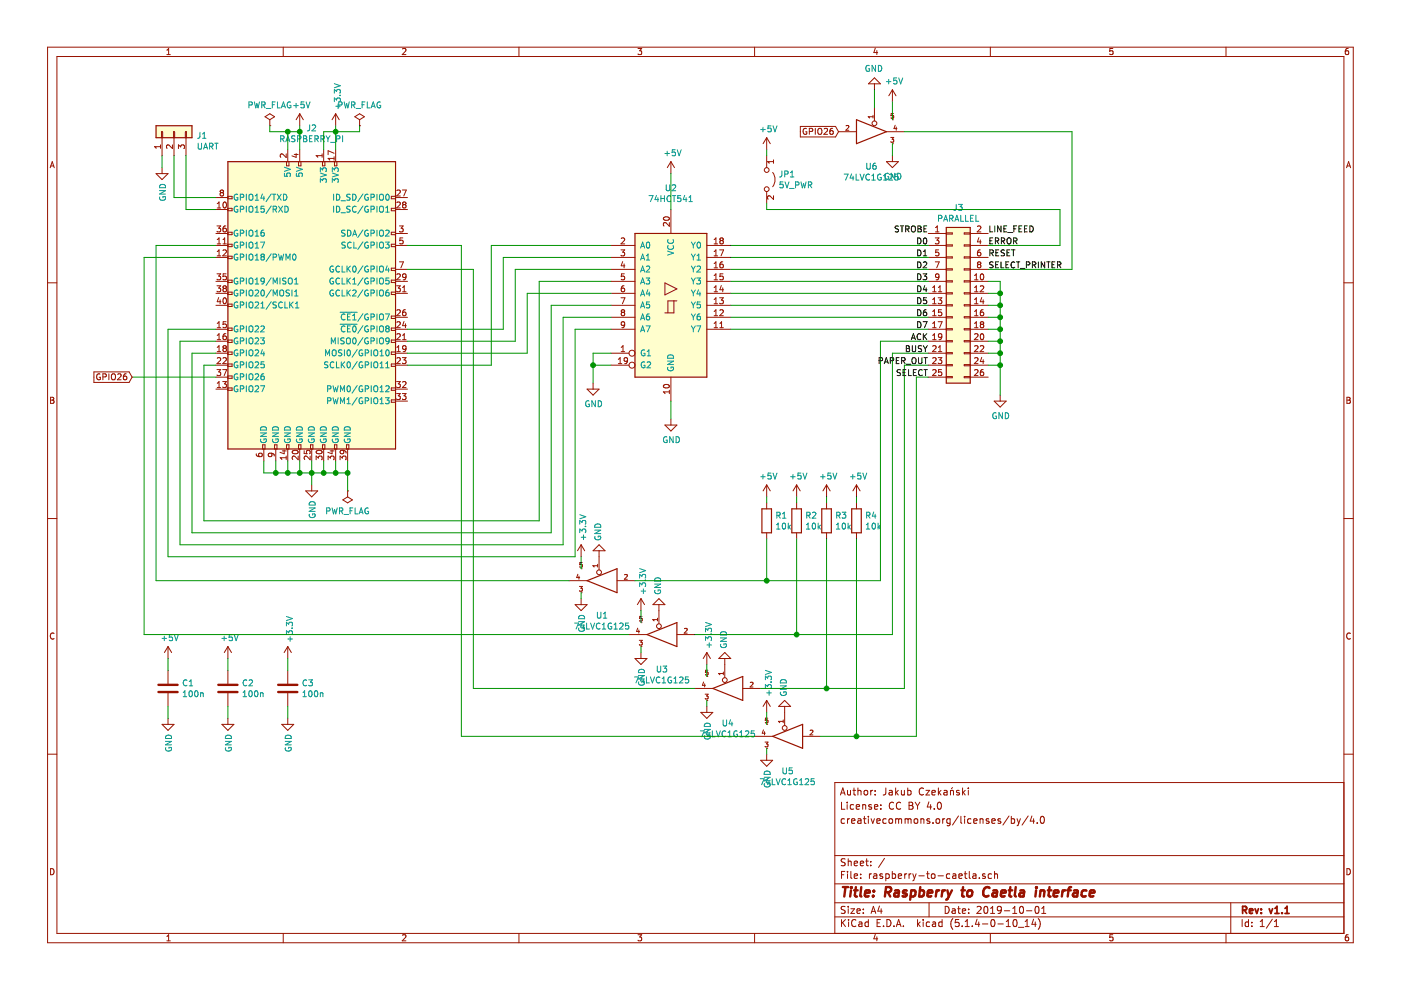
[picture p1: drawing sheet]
EESchema Schematic File Version 4
LIBS:raspberry-to-caetla-cache
EELAYER 30 0
EELAYER END
$Descr A4 11693 8268
encoding utf-8
Sheet 1 1
Title "Raspberry to Caetla interface"
Date "2019-10-01"
Rev "v1.1"
Comp ""
Comment1 ""
Comment2 "creativecommons.org/licenses/by/4.0"
Comment3 "License: CC BY 4.0"
Comment4 "Author: Jakub Czekański"
$EndDescr
Wire Wire Line
	5600 1450 5600 1750
$Comp
L power:GND #PWR09
U 1 1
P 5600 3500
F 0 "#PWR09" H 5600 3250 50  0001 C CNN
F 1 "GND" H 5605 3327 50  0000 C CNN
F 2 "" H 5600 3500 50  0001 C CNN
F 3 "" H 5600 3500 50  0001 C CNN
	1    5600 3500
	1    0    0    -1  
$EndComp
Wire Wire Line
	5600 3350 5600 3500
$Comp
L power:GND #PWR05
U 1 1
P 4950 3200
F 0 "#PWR05" H 4950 2950 50  0001 C CNN
F 1 "GND" H 4955 3027 50  0000 C CNN
F 2 "" H 4950 3200 50  0001 C CNN
F 3 "" H 4950 3200 50  0001 C CNN
	1    4950 3200
	1    0    0    -1  
$EndComp
Wire Wire Line
	6100 2750 7750 2750
$Comp
L power:GND #PWR017
U 1 1
P 8350 3300
F 0 "#PWR017" H 8350 3050 50  0001 C CNN
F 1 "GND" H 8355 3127 50  0000 C CNN
F 2 "" H 8350 3300 50  0001 C CNN
F 3 "" H 8350 3300 50  0001 C CNN
	1    8350 3300
	1    0    0    -1  
$EndComp
Wire Wire Line
	8350 3300 8350 3050
Wire Wire Line
	8350 3050 8250 3050
Wire Wire Line
	8350 3050 8350 2950
Wire Wire Line
	8350 2950 8250 2950
Connection ~ 8350 3050
Wire Wire Line
	8250 2850 8350 2850
Wire Wire Line
	8350 2850 8350 2950
Connection ~ 8350 2950
Wire Wire Line
	8350 2850 8350 2750
Wire Wire Line
	8350 2750 8250 2750
Connection ~ 8350 2850
Wire Wire Line
	8350 2750 8350 2650
Wire Wire Line
	8350 2650 8250 2650
Connection ~ 8350 2750
Wire Wire Line
	8350 2650 8350 2550
Wire Wire Line
	8350 2550 8250 2550
Connection ~ 8350 2650
Wire Wire Line
	8350 2550 8350 2450
Wire Wire Line
	8350 2450 8250 2450
Connection ~ 8350 2550
Wire Wire Line
	8350 2450 8350 2350
Wire Wire Line
	8350 2350 8250 2350
Connection ~ 8350 2450
Text Label 7750 2050 2    50   ~ 0
D0
Text Label 7750 2150 2    50   ~ 0
D1
Text Label 7750 2250 2    50   ~ 0
D2
Text Label 7750 2350 2    50   ~ 0
D3
Text Label 7750 2450 2    50   ~ 0
D4
Text Label 7750 2550 2    50   ~ 0
D5
Text Label 7750 2650 2    50   ~ 0
D6
Text Label 7750 2750 2    50   ~ 0
D7
Wire Wire Line
	7750 2650 6100 2650
Wire Wire Line
	6100 2550 7750 2550
Wire Wire Line
	7750 2450 6100 2450
Wire Wire Line
	6100 2350 7750 2350
Wire Wire Line
	6100 2250 7750 2250
Wire Wire Line
	7750 2150 6100 2150
Wire Wire Line
	6100 2050 7750 2050
Text Label 7750 2850 2    50   ~ 0
ACK
Text Label 7750 2950 2    50   ~ 0
BUSY
Text Label 7750 3050 2    50   ~ 0
PAPER_OUT
Text Label 7750 3150 2    50   ~ 0
SELECT
Text Label 8250 2250 0    50   ~ 0
SELECT_PRINTER
Text Label 8250 2150 0    50   ~ 0
RESET
Text Label 8250 2050 0    50   ~ 0
ERROR
Text Label 8250 1950 0    50   ~ 0
LINE_FEED
Text Label 7750 1950 2    50   ~ 0
STROBE
Wire Wire Line
	7550 5750 6900 5750
Wire Wire Line
	4950 3050 4950 2950
Wire Wire Line
	5100 3050 4950 3050
Wire Wire Line
	4950 2950 5100 2950
Connection ~ 4950 3050
Wire Wire Line
	4950 3200 4950 3050
$Comp
L 74xx:74HCT541 U2
U 1 1
P 5600 2550
F 0 "U2" H 5600 3531 50  0000 C CNN
F 1 "74HCT541" H 5600 3440 50  0000 C CNN
F 2 "Package_SO:Infineon_PG-DSO-20-32" H 5600 2550 50  0001 C CNN
F 3 "http://www.ti.com/lit/gpn/sn74HCT541" H 5600 2550 50  0001 C CNN
	1    5600 2550
	1    0    0    -1  
$EndComp
Text GLabel 7000 1100 0    50   Input ~ 0
GPIO26
$Comp
L power:GND #PWR016
U 1 1
P 7450 1300
F 0 "#PWR016" H 7450 1050 50  0001 C CNN
F 1 "GND" H 7455 1127 50  0000 C CNN
F 2 "" H 7450 1300 50  0001 C CNN
F 3 "" H 7450 1300 50  0001 C CNN
	1    7450 1300
	1    0    0    -1  
$EndComp
Wire Wire Line
	7550 1100 8950 1100
Wire Wire Line
	8950 1100 8950 2250
Wire Wire Line
	8250 2250 8950 2250
Wire Wire Line
	7350 2850 7750 2850
Wire Wire Line
	7450 2950 7750 2950
Wire Wire Line
	7550 3050 7750 3050
Wire Wire Line
	7650 3150 7750 3150
$Comp
L Device:R R1
U 1 1
P 6400 4350
F 0 "R1" H 6470 4396 50  0000 L CNN
F 1 "10k" H 6470 4305 50  0000 L CNN
F 2 "Resistor_SMD:R_0805_2012Metric" V 6330 4350 50  0001 C CNN
F 3 "~" H 6400 4350 50  0001 C CNN
	1    6400 4350
	1    0    0    -1  
$EndComp
$Comp
L Device:R R2
U 1 1
P 6650 4350
F 0 "R2" H 6720 4396 50  0000 L CNN
F 1 "10k" H 6720 4305 50  0000 L CNN
F 2 "Resistor_SMD:R_0805_2012Metric" V 6580 4350 50  0001 C CNN
F 3 "~" H 6650 4350 50  0001 C CNN
	1    6650 4350
	1    0    0    -1  
$EndComp
$Comp
L Device:R R3
U 1 1
P 6900 4350
F 0 "R3" H 6970 4396 50  0000 L CNN
F 1 "10k" H 6970 4305 50  0000 L CNN
F 2 "Resistor_SMD:R_0805_2012Metric" V 6830 4350 50  0001 C CNN
F 3 "~" H 6900 4350 50  0001 C CNN
	1    6900 4350
	1    0    0    -1  
$EndComp
Wire Wire Line
	6400 4850 6400 4500
Wire Wire Line
	7350 4850 6400 4850
Wire Wire Line
	6650 4500 6650 5300
Wire Wire Line
	6650 5300 7450 5300
Wire Wire Line
	6900 4500 6900 5750
$Comp
L Jumper:Jumper_2_Open JP1
U 1 1
P 6400 1500
F 0 "JP1" V 6354 1598 50  0000 L CNN
F 1 "5V_PWR" V 6445 1598 50  0000 L CNN
F 2 "Jumper:SolderJumper-2_P1.3mm_Open_Pad1.0x1.5mm" H 6400 1500 50  0001 C CNN
F 3 "~" H 6400 1500 50  0001 C CNN
	1    6400 1500
	0    1    1    0   
$EndComp
Wire Wire Line
	6400 1250 6400 1300
$Comp
L power:GND #PWR03
U 1 1
P 2600 4050
F 0 "#PWR03" H 2600 3800 50  0001 C CNN
F 1 "GND" V 2605 3922 50  0000 R CNN
F 2 "" H 2600 4050 50  0001 C CNN
F 3 "" H 2600 4050 50  0001 C CNN
	1    2600 4050
	1    0    0    -1  
$EndComp
Wire Wire Line
	2200 3950 2300 3950
Connection ~ 2300 3950
Wire Wire Line
	2300 3950 2400 3950
Connection ~ 2400 3950
Wire Wire Line
	2400 3950 2500 3950
Connection ~ 2500 3950
Wire Wire Line
	2500 3950 2600 3950
Connection ~ 2600 3950
Wire Wire Line
	2600 3950 2700 3950
Connection ~ 2700 3950
Wire Wire Line
	2700 3950 2800 3950
Connection ~ 2800 3950
Wire Wire Line
	2800 3950 2900 3950
Wire Wire Line
	2600 4050 2600 3950
Wire Wire Line
	4100 2050 4100 3050
Wire Wire Line
	4100 2050 5100 2050
Wire Wire Line
	4200 2150 4200 2750
Wire Wire Line
	4200 2150 5100 2150
Wire Wire Line
	4300 2250 4300 2850
Wire Wire Line
	4300 2250 5100 2250
Wire Wire Line
	4500 2350 4500 4350
Wire Wire Line
	4500 4350 1700 4350
Wire Wire Line
	1700 4350 1700 3050
Wire Wire Line
	4400 2450 4400 2950
Wire Wire Line
	4600 2550 4600 4450
Wire Wire Line
	4600 4450 1600 4450
Wire Wire Line
	1600 4450 1600 2950
Wire Wire Line
	4600 2550 5100 2550
Wire Wire Line
	4700 2650 4700 4550
Wire Wire Line
	4700 4550 1500 4550
Wire Wire Line
	1500 4550 1500 2850
Wire Wire Line
	4700 2650 5100 2650
Wire Wire Line
	4800 2750 4800 4650
Wire Wire Line
	4800 4650 1400 4650
Wire Wire Line
	1400 4650 1400 2750
Wire Wire Line
	4800 2750 5100 2750
Wire Wire Line
	4500 2350 5100 2350
Wire Wire Line
	4400 2450 5100 2450
Wire Wire Line
	7350 2850 7350 4850
Wire Wire Line
	7450 2950 7450 5300
Wire Wire Line
	7550 3050 7550 5750
Wire Wire Line
	1300 2050 1300 4850
Wire Wire Line
	1200 5300 1200 2150
Wire Wire Line
	3950 5750 3950 2250
$Comp
L Connector_Generic:Conn_01x03 J1
U 1 1
P 1450 1100
F 0 "J1" V 1414 912 50  0000 R CNN
F 1 "UART" V 1323 912 50  0000 R CNN
F 2 "Connector_PinSocket_2.54mm:PinSocket_1x03_P2.54mm_Vertical" H 1450 1100 50  0001 C CNN
F 3 "~" H 1450 1100 50  0001 C CNN
	1    1450 1100
	0    -1   -1   0   
$EndComp
$Comp
L power:GND #PWR01
U 1 1
P 1350 1400
F 0 "#PWR01" H 1350 1150 50  0001 C CNN
F 1 "GND" V 1355 1272 50  0000 R CNN
F 2 "" H 1350 1400 50  0001 C CNN
F 3 "" H 1350 1400 50  0001 C CNN
	1    1350 1400
	1    0    0    -1  
$EndComp
Wire Wire Line
	1450 1650 1450 1300
Wire Wire Line
	1550 1300 1550 1750
Wire Wire Line
	1350 1400 1350 1300
Wire Wire Line
	2300 3950 2300 3850
Wire Wire Line
	1800 1650 1450 1650
Wire Wire Line
	3950 2250 3400 2250
Wire Wire Line
	2200 3850 2200 3950
Wire Wire Line
	3850 2050 3400 2050
Wire Wire Line
	2900 3950 2900 3850
Wire Wire Line
	2800 3850 2800 3950
Wire Wire Line
	2700 3850 2700 3950
Wire Wire Line
	2600 3850 2600 3950
Wire Wire Line
	4200 2750 3400 2750
Wire Wire Line
	4100 3050 3400 3050
Wire Wire Line
	1700 3050 1800 3050
Wire Wire Line
	4300 2850 3400 2850
Wire Wire Line
	2500 3850 2500 3950
Wire Wire Line
	4400 2950 3400 2950
Wire Wire Line
	1600 2950 1800 2950
Wire Wire Line
	1500 2850 1800 2850
Wire Wire Line
	1400 2750 1800 2750
Wire Wire Line
	2400 3850 2400 3950
Wire Wire Line
	1200 2150 1800 2150
Wire Wire Line
	1800 2050 1300 2050
Wire Wire Line
	1550 1750 1800 1750
$Comp
L Connector:Raspberry_Pi_2_3 J2
U 1 1
P 2600 2550
F 0 "J2" H 2600 4031 50  0000 C CNN
F 1 "RASPBERRY_PI" H 2600 3940 50  0000 C CNN
F 2 "Connector_PinSocket_2.54mm:PinSocket_2x20_P2.54mm_Vertical" H 2600 2550 50  0001 C CNN
F 3 "https://www.raspberrypi.org/documentation/hardware/raspberrypi/schematics/rpi_SCH_3bplus_1p0_reduced.pdf" H 2600 2550 50  0001 C CNN
	1    2600 2550
	1    0    0    -1  
$EndComp
$Comp
L Connector_Generic:Conn_02x13_Odd_Even J3
U 1 1
P 7950 2550
F 0 "J3" H 8000 3367 50  0000 C CNN
F 1 "PARALLEL" H 8000 3276 50  0000 C CNN
F 2 "Connector_IDC:IDC-Header_2x13_P2.54mm_Vertical" H 7950 2550 50  0001 C CNN
F 3 "~" H 7950 2550 50  0001 C CNN
	1    7950 2550
	1    0    0    -1  
$EndComp
Text GLabel 1100 3150 0    50   Input ~ 0
GPIO26
Wire Wire Line
	1800 3150 1100 3150
$Comp
L power:GND #PWR0102
U 1 1
P 7300 750
F 0 "#PWR0102" H 7300 500 50  0001 C CNN
F 1 "GND" H 7305 577 50  0000 C CNN
F 2 "" H 7300 750 50  0001 C CNN
F 3 "" H 7300 750 50  0001 C CNN
	1    7300 750 
	-1   0    0    1   
$EndComp
Wire Wire Line
	7300 750  7300 900 
$Comp
L Device:C C1
U 1 1
P 1400 5750
F 0 "C1" H 1515 5796 50  0000 L CNN
F 1 "100n" H 1515 5705 50  0000 L CNN
F 2 "Capacitor_SMD:C_0805_2012Metric" H 1438 5600 50  0001 C CNN
F 3 "~" H 1400 5750 50  0001 C CNN
	1    1400 5750
	1    0    0    -1  
$EndComp
$Comp
L Device:C C2
U 1 1
P 1900 5750
F 0 "C2" H 2015 5796 50  0000 L CNN
F 1 "100n" H 2015 5705 50  0000 L CNN
F 2 "Capacitor_SMD:C_0805_2012Metric" H 1938 5600 50  0001 C CNN
F 3 "~" H 1900 5750 50  0001 C CNN
	1    1900 5750
	1    0    0    -1  
$EndComp
$Comp
L Device:C C3
U 1 1
P 2400 5750
F 0 "C3" H 2515 5796 50  0000 L CNN
F 1 "100n" H 2515 5705 50  0000 L CNN
F 2 "Capacitor_SMD:C_0805_2012Metric" H 2438 5600 50  0001 C CNN
F 3 "~" H 2400 5750 50  0001 C CNN
	1    2400 5750
	1    0    0    -1  
$EndComp
$Comp
L power:GND #PWR023
U 1 1
P 2400 6000
F 0 "#PWR023" H 2400 5750 50  0001 C CNN
F 1 "GND" V 2405 5872 50  0000 R CNN
F 2 "" H 2400 6000 50  0001 C CNN
F 3 "" H 2400 6000 50  0001 C CNN
	1    2400 6000
	1    0    0    -1  
$EndComp
$Comp
L power:GND #PWR021
U 1 1
P 1900 6000
F 0 "#PWR021" H 1900 5750 50  0001 C CNN
F 1 "GND" V 1905 5872 50  0000 R CNN
F 2 "" H 1900 6000 50  0001 C CNN
F 3 "" H 1900 6000 50  0001 C CNN
	1    1900 6000
	1    0    0    -1  
$EndComp
$Comp
L power:GND #PWR019
U 1 1
P 1400 6000
F 0 "#PWR019" H 1400 5750 50  0001 C CNN
F 1 "GND" V 1405 5872 50  0000 R CNN
F 2 "" H 1400 6000 50  0001 C CNN
F 3 "" H 1400 6000 50  0001 C CNN
	1    1400 6000
	1    0    0    -1  
$EndComp
Wire Wire Line
	1400 5500 1400 5600
Wire Wire Line
	1400 5900 1400 6000
Wire Wire Line
	1900 6000 1900 5900
Wire Wire Line
	1900 5600 1900 5500
Wire Wire Line
	2400 5500 2400 5600
Wire Wire Line
	2400 5900 2400 6000
Wire Wire Line
	6400 4200 6400 4150
Wire Wire Line
	6650 4150 6650 4200
Wire Wire Line
	6900 4150 6900 4200
Wire Wire Line
	6400 4850 5300 4850
Connection ~ 6400 4850
Wire Wire Line
	6900 5750 6350 5750
Connection ~ 6900 5750
Wire Wire Line
	6650 5300 5800 5300
Connection ~ 6650 5300
Wire Wire Line
	7150 4150 7150 4200
$Comp
L Device:R R4
U 1 1
P 7150 4350
F 0 "R4" H 7220 4396 50  0000 L CNN
F 1 "10k" H 7220 4305 50  0000 L CNN
F 2 "Resistor_SMD:R_0805_2012Metric" V 7080 4350 50  0001 C CNN
F 3 "~" H 7150 4350 50  0001 C CNN
	1    7150 4350
	1    0    0    -1  
$EndComp
Wire Wire Line
	1300 4850 4750 4850
Wire Wire Line
	3950 5750 5800 5750
Wire Wire Line
	1200 5300 5250 5300
$Comp
L power:+5V #PWR018
U 1 1
P 1400 5500
F 0 "#PWR018" H 1400 5350 50  0001 C CNN
F 1 "+5V" H 1415 5673 50  0000 C CNN
F 2 "" H 1400 5500 50  0001 C CNN
F 3 "" H 1400 5500 50  0001 C CNN
	1    1400 5500
	1    0    0    -1  
$EndComp
$Comp
L power:+5V #PWR020
U 1 1
P 1900 5500
F 0 "#PWR020" H 1900 5350 50  0001 C CNN
F 1 "+5V" H 1915 5673 50  0000 C CNN
F 2 "" H 1900 5500 50  0001 C CNN
F 3 "" H 1900 5500 50  0001 C CNN
	1    1900 5500
	1    0    0    -1  
$EndComp
$Comp
L power:+3.3V #PWR022
U 1 1
P 2400 5500
F 0 "#PWR022" H 2400 5350 50  0001 C CNN
F 1 "+3.3V" V 2415 5628 50  0000 L CNN
F 2 "" H 2400 5500 50  0001 C CNN
F 3 "" H 2400 5500 50  0001 C CNN
	1    2400 5500
	1    0    0    -1  
$EndComp
$Comp
L power:+5V #PWR0105
U 1 1
P 6400 4150
F 0 "#PWR0105" H 6400 4000 50  0001 C CNN
F 1 "+5V" H 6415 4323 50  0000 C CNN
F 2 "" H 6400 4150 50  0001 C CNN
F 3 "" H 6400 4150 50  0001 C CNN
	1    6400 4150
	1    0    0    -1  
$EndComp
$Comp
L power:+5V #PWR0106
U 1 1
P 6650 4150
F 0 "#PWR0106" H 6650 4000 50  0001 C CNN
F 1 "+5V" H 6665 4323 50  0000 C CNN
F 2 "" H 6650 4150 50  0001 C CNN
F 3 "" H 6650 4150 50  0001 C CNN
	1    6650 4150
	1    0    0    -1  
$EndComp
$Comp
L power:+5V #PWR0107
U 1 1
P 6900 4150
F 0 "#PWR0107" H 6900 4000 50  0001 C CNN
F 1 "+5V" H 6915 4323 50  0000 C CNN
F 2 "" H 6900 4150 50  0001 C CNN
F 3 "" H 6900 4150 50  0001 C CNN
	1    6900 4150
	1    0    0    -1  
$EndComp
$Comp
L power:+5V #PWR0108
U 1 1
P 7150 4150
F 0 "#PWR0108" H 7150 4000 50  0001 C CNN
F 1 "+5V" H 7165 4323 50  0000 C CNN
F 2 "" H 7150 4150 50  0001 C CNN
F 3 "" H 7150 4150 50  0001 C CNN
	1    7150 4150
	1    0    0    -1  
$EndComp
$Comp
L power:+5V #PWR08
U 1 1
P 5600 1450
F 0 "#PWR08" H 5600 1300 50  0001 C CNN
F 1 "+5V" H 5615 1623 50  0000 C CNN
F 2 "" H 5600 1450 50  0001 C CNN
F 3 "" H 5600 1450 50  0001 C CNN
	1    5600 1450
	1    0    0    -1  
$EndComp
$Comp
L power:+5V #PWR013
U 1 1
P 6400 1250
F 0 "#PWR013" H 6400 1100 50  0001 C CNN
F 1 "+5V" H 6415 1423 50  0000 C CNN
F 2 "" H 6400 1250 50  0001 C CNN
F 3 "" H 6400 1250 50  0001 C CNN
	1    6400 1250
	1    0    0    -1  
$EndComp
Wire Wire Line
	2400 1100 2400 1250
Wire Wire Line
	2500 1100 2400 1100
Wire Wire Line
	2500 1100 2500 1250
Connection ~ 2500 1100
Wire Wire Line
	2500 1050 2500 1100
$Comp
L power:+5V #PWR0109
U 1 1
P 2500 1050
F 0 "#PWR0109" H 2500 900 50  0001 C CNN
F 1 "+5V" H 2515 1223 50  0000 C CNN
F 2 "" H 2500 1050 50  0001 C CNN
F 3 "" H 2500 1050 50  0001 C CNN
	1    2500 1050
	1    0    0    -1  
$EndComp
Wire Wire Line
	2700 1250 2700 1100
Wire Wire Line
	2700 1100 2800 1100
Wire Wire Line
	2800 1100 2800 1250
Connection ~ 2800 1100
Wire Wire Line
	2800 1050 2800 1100
$Comp
L power:+3.3V #PWR04
U 1 1
P 2800 1050
F 0 "#PWR04" H 2800 900 50  0001 C CNN
F 1 "+3.3V" V 2815 1178 50  0000 L CNN
F 2 "" H 2800 1050 50  0001 C CNN
F 3 "" H 2800 1050 50  0001 C CNN
	1    2800 1050
	1    0    0    -1  
$EndComp
$Comp
L power:+5V #PWR0101
U 1 1
P 7450 850
F 0 "#PWR0101" H 7450 700 50  0001 C CNN
F 1 "+5V" H 7465 1023 50  0000 C CNN
F 2 "" H 7450 850 50  0001 C CNN
F 3 "" H 7450 850 50  0001 C CNN
	1    7450 850 
	1    0    0    -1  
$EndComp
$Comp
L 74xGxx:74LVC1G125 U6
U 1 1
P 7300 1100
F 0 "U6" H 7275 811 50  0000 C CNN
F 1 "74LVC1G125" H 7275 720 50  0000 C CNN
F 2 "Package_TO_SOT_SMD:SOT-23-5" H 7300 1100 50  0001 C CNN
F 3 "http://www.ti.com/lit/sg/scyt129e/scyt129e.pdf" H 7300 1100 50  0001 C CNN
	1    7300 1100
	1    0    0    -1  
$EndComp
$Comp
L 74xGxx:74LVC1G125 U1
U 1 1
P 5000 4850
F 0 "U1" H 4975 4561 50  0000 C CNN
F 1 "74LVC1G125" H 4975 4470 50  0000 C CNN
F 2 "Package_TO_SOT_SMD:SOT-23-5" H 5000 4850 50  0001 C CNN
F 3 "http://www.ti.com/lit/sg/scyt129e/scyt129e.pdf" H 5000 4850 50  0001 C CNN
	1    5000 4850
	-1   0    0    -1  
$EndComp
$Comp
L 74xGxx:74LVC1G125 U3
U 1 1
P 5500 5300
F 0 "U3" H 5475 5011 50  0000 C CNN
F 1 "74LVC1G125" H 5475 4920 50  0000 C CNN
F 2 "Package_TO_SOT_SMD:SOT-23-5" H 5500 5300 50  0001 C CNN
F 3 "http://www.ti.com/lit/sg/scyt129e/scyt129e.pdf" H 5500 5300 50  0001 C CNN
	1    5500 5300
	-1   0    0    -1  
$EndComp
$Comp
L 74xGxx:74LVC1G125 U4
U 1 1
P 6050 5750
F 0 "U4" H 6025 5461 50  0000 C CNN
F 1 "74LVC1G125" H 6025 5370 50  0000 C CNN
F 2 "Package_TO_SOT_SMD:SOT-23-5" H 6050 5750 50  0001 C CNN
F 3 "http://www.ti.com/lit/sg/scyt129e/scyt129e.pdf" H 6050 5750 50  0001 C CNN
	1    6050 5750
	-1   0    0    -1  
$EndComp
Wire Wire Line
	3850 6150 3850 2050
Wire Wire Line
	7150 4500 7150 6150
Connection ~ 7150 6150
Wire Wire Line
	7650 3150 7650 6150
Wire Wire Line
	7650 6150 7150 6150
Wire Wire Line
	3850 6150 6300 6150
Wire Wire Line
	7150 6150 6850 6150
$Comp
L 74xGxx:74LVC1G125 U5
U 1 1
P 6550 6150
F 0 "U5" H 6525 5861 50  0000 C CNN
F 1 "74LVC1G125" H 6525 5770 50  0000 C CNN
F 2 "Package_TO_SOT_SMD:SOT-23-5" H 6550 6150 50  0001 C CNN
F 3 "http://www.ti.com/lit/sg/scyt129e/scyt129e.pdf" H 6550 6150 50  0001 C CNN
	1    6550 6150
	-1   0    0    -1  
$EndComp
$Comp
L power:GND #PWR0103
U 1 1
P 6400 6300
F 0 "#PWR0103" H 6400 6050 50  0001 C CNN
F 1 "GND" V 6405 6172 50  0000 R CNN
F 2 "" H 6400 6300 50  0001 C CNN
F 3 "" H 6400 6300 50  0001 C CNN
	1    6400 6300
	1    0    0    -1  
$EndComp
$Comp
L power:GND #PWR0104
U 1 1
P 5900 5900
F 0 "#PWR0104" H 5900 5650 50  0001 C CNN
F 1 "GND" V 5905 5772 50  0000 R CNN
F 2 "" H 5900 5900 50  0001 C CNN
F 3 "" H 5900 5900 50  0001 C CNN
	1    5900 5900
	1    0    0    -1  
$EndComp
$Comp
L power:GND #PWR0110
U 1 1
P 5350 5450
F 0 "#PWR0110" H 5350 5200 50  0001 C CNN
F 1 "GND" V 5355 5322 50  0000 R CNN
F 2 "" H 5350 5450 50  0001 C CNN
F 3 "" H 5350 5450 50  0001 C CNN
	1    5350 5450
	1    0    0    -1  
$EndComp
$Comp
L power:GND #PWR0111
U 1 1
P 4850 5000
F 0 "#PWR0111" H 4850 4750 50  0001 C CNN
F 1 "GND" V 4855 4872 50  0000 R CNN
F 2 "" H 4850 5000 50  0001 C CNN
F 3 "" H 4850 5000 50  0001 C CNN
	1    4850 5000
	1    0    0    -1  
$EndComp
$Comp
L power:+3.3V #PWR0112
U 1 1
P 4850 4650
F 0 "#PWR0112" H 4850 4500 50  0001 C CNN
F 1 "+3.3V" V 4865 4778 50  0000 L CNN
F 2 "" H 4850 4650 50  0001 C CNN
F 3 "" H 4850 4650 50  0001 C CNN
	1    4850 4650
	1    0    0    -1  
$EndComp
$Comp
L power:+3.3V #PWR0113
U 1 1
P 5350 5100
F 0 "#PWR0113" H 5350 4950 50  0001 C CNN
F 1 "+3.3V" V 5365 5228 50  0000 L CNN
F 2 "" H 5350 5100 50  0001 C CNN
F 3 "" H 5350 5100 50  0001 C CNN
	1    5350 5100
	1    0    0    -1  
$EndComp
$Comp
L power:+3.3V #PWR0114
U 1 1
P 5900 5550
F 0 "#PWR0114" H 5900 5400 50  0001 C CNN
F 1 "+3.3V" V 5915 5678 50  0000 L CNN
F 2 "" H 5900 5550 50  0001 C CNN
F 3 "" H 5900 5550 50  0001 C CNN
	1    5900 5550
	1    0    0    -1  
$EndComp
$Comp
L power:+3.3V #PWR0115
U 1 1
P 6400 5950
F 0 "#PWR0115" H 6400 5800 50  0001 C CNN
F 1 "+3.3V" V 6415 6078 50  0000 L CNN
F 2 "" H 6400 5950 50  0001 C CNN
F 3 "" H 6400 5950 50  0001 C CNN
	1    6400 5950
	1    0    0    -1  
$EndComp
$Comp
L power:GND #PWR0116
U 1 1
P 5000 4650
F 0 "#PWR0116" H 5000 4400 50  0001 C CNN
F 1 "GND" V 5005 4522 50  0000 R CNN
F 2 "" H 5000 4650 50  0001 C CNN
F 3 "" H 5000 4650 50  0001 C CNN
	1    5000 4650
	-1   0    0    1   
$EndComp
$Comp
L power:GND #PWR0117
U 1 1
P 5500 5100
F 0 "#PWR0117" H 5500 4850 50  0001 C CNN
F 1 "GND" V 5505 4972 50  0000 R CNN
F 2 "" H 5500 5100 50  0001 C CNN
F 3 "" H 5500 5100 50  0001 C CNN
	1    5500 5100
	-1   0    0    1   
$EndComp
$Comp
L power:GND #PWR0118
U 1 1
P 6050 5550
F 0 "#PWR0118" H 6050 5300 50  0001 C CNN
F 1 "GND" V 6055 5422 50  0000 R CNN
F 2 "" H 6050 5550 50  0001 C CNN
F 3 "" H 6050 5550 50  0001 C CNN
	1    6050 5550
	-1   0    0    1   
$EndComp
$Comp
L power:GND #PWR0119
U 1 1
P 6550 5950
F 0 "#PWR0119" H 6550 5700 50  0001 C CNN
F 1 "GND" V 6555 5822 50  0000 R CNN
F 2 "" H 6550 5950 50  0001 C CNN
F 3 "" H 6550 5950 50  0001 C CNN
	1    6550 5950
	-1   0    0    1   
$EndComp
Wire Wire Line
	7450 850  7450 1000
Wire Wire Line
	7450 1200 7450 1300
Wire Wire Line
	5900 5850 5900 5900
Wire Wire Line
	6400 6250 6400 6300
Wire Wire Line
	5900 5550 5900 5650
Wire Wire Line
	5350 5450 5350 5400
Wire Wire Line
	5350 5100 5350 5200
Wire Wire Line
	4850 4950 4850 5000
Wire Wire Line
	4850 4650 4850 4750
Wire Wire Line
	6400 5950 6400 6050
$Comp
L power:PWR_FLAG #FLG0101
U 1 1
P 3000 1050
F 0 "#FLG0101" H 3000 1125 50  0001 C CNN
F 1 "PWR_FLAG" H 3000 1223 50  0000 C CNN
F 2 "" H 3000 1050 50  0001 C CNN
F 3 "~" H 3000 1050 50  0001 C CNN
	1    3000 1050
	1    0    0    -1  
$EndComp
$Comp
L power:PWR_FLAG #FLG0102
U 1 1
P 2250 1050
F 0 "#FLG0102" H 2250 1125 50  0001 C CNN
F 1 "PWR_FLAG" H 2250 1223 50  0000 C CNN
F 2 "" H 2250 1050 50  0001 C CNN
F 3 "~" H 2250 1050 50  0001 C CNN
	1    2250 1050
	1    0    0    -1  
$EndComp
Wire Wire Line
	2800 1100 3000 1100
Wire Wire Line
	3000 1100 3000 1050
Wire Wire Line
	2400 1100 2250 1100
Wire Wire Line
	2250 1100 2250 1050
Connection ~ 2400 1100
$Comp
L power:PWR_FLAG #FLG0103
U 1 1
P 2900 4100
F 0 "#FLG0103" H 2900 4175 50  0001 C CNN
F 1 "PWR_FLAG" H 2900 4273 50  0000 C CNN
F 2 "" H 2900 4100 50  0001 C CNN
F 3 "~" H 2900 4100 50  0001 C CNN
	1    2900 4100
	-1   0    0    1   
$EndComp
Connection ~ 2900 3950
Wire Wire Line
	2900 3950 2900 4100
Wire Wire Line
	8850 2050 8850 1750
Wire Wire Line
	8850 1750 6400 1750
Wire Wire Line
	6400 1750 6400 1700
Wire Wire Line
	8250 2050 8850 2050
$EndSCHEMATC
